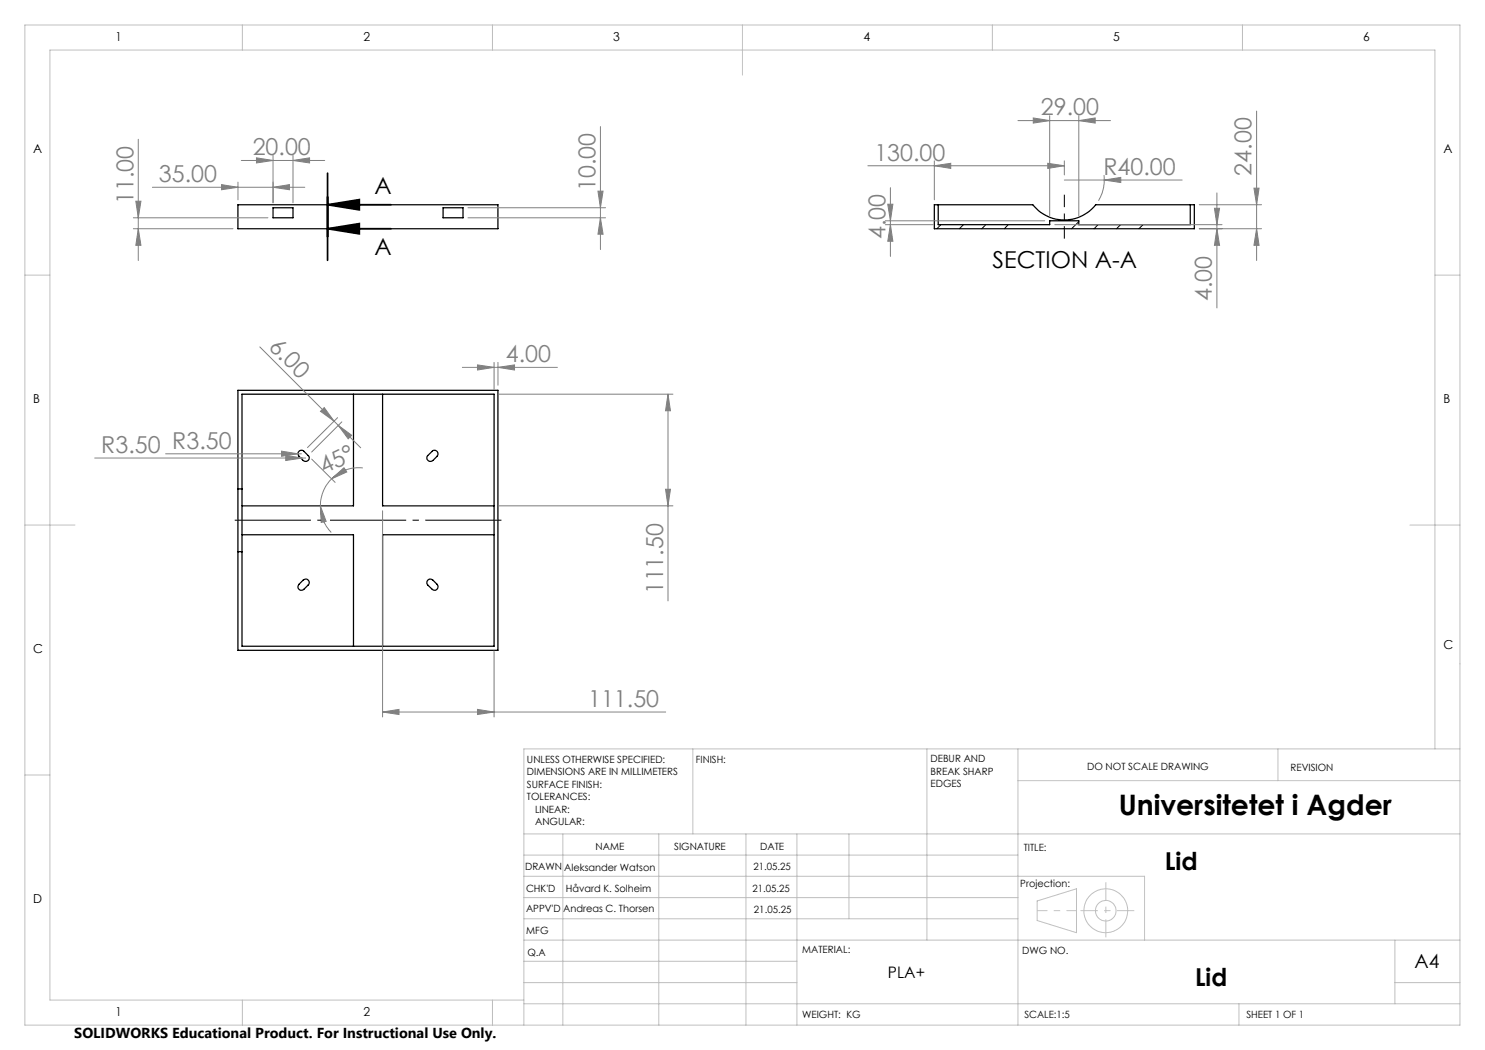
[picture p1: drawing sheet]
<svg xmlns="http://www.w3.org/2000/svg" width="297mm" height="210mm" viewBox="0 0 297 210" stroke-linecap="round" stroke-linejoin="round" font-family="sans-serif">
<g fill="none" stroke="#000" stroke-width=".25">
<path d="M47.6 40.9h52v4.8h-52zM54.6 41.5h4v2.1h-4zM88.6 41.5h4v2.1h-4zM186.9 40.9h19.7a8.1 8.1 0 0 0 12.5 0h19.8v4.8h-52zM187.6 40.9v4h22.3v-.7h5.9v.7h22.3v-4M70.7 78.8v22.4h-22.3M76.5 78.8v22.4h22.3M47.6 97.8v12.5M47.6 97.8v-19.7h52v52h-52v-19.8M47.6 97.8h.8M48.4 97.8v12.5M48.4 97.8v-19h50.4v50.4h-50.4v-18.9"/>
<path d="M59.7 90.3l.3-.2h.6l1 1a.7 .7 0 0 1 0 1 .7 .7 0 0 1-1 0l-.9-1-.1-.4zM85.5 91.1l.9-.8a.7 .7 0 0 1 1 0 .7 .7 0 0 1 0 1l-.8 .8a.71 .71 0 0 1-1 0 .71 .71 0 0 1-.1-1zM47.6 110.3h.8M48.4 107h22.3v22.2M59.8 116.9l.8-.9a.7 .7 0 0 1 1 0 .7 .7 0 0 1 0 1l-.8 .9a.7 .7 0 0 1-1 0 .7 .7 0 0 1 0-1zM85.5 116.1l.5-.3 .4 .1 1 1a.7 .7 0 0 1 0 .9 .7 .7 0 0 1-1 .1l-1-1.1v-.3zM98.8 107h-22.3v22.2"/>
</g>
<path d="M188.2 44.9l-.8 .8M192.7 44.9l-.8 .8M197.2 44.9l-.8 .8M201.6 44.9l-.7 .8M215.8 44.3l-1.5 1.4M219.6 44.9l-.8 .8M224.1 44.9l-.8 .8M228.6 44.9l-.8 .8" fill="none" stroke="#000" stroke-width=".2"/>
<path d="M65.5 34.6v17.5M65.5 40.9l6.4-1v2.1zM65.5 45.7l6.4-1v2.1zM65.5 40.9h12.7M65.5 45.7h12.7" fill="none" stroke="#000" stroke-width=".35"/>
<g fill="none" stroke="#808080" stroke-width=".2">
<path d="M27.7 27.9v24.2M30.5 37.5h30.5M44.3 36.9l3.3 .6-3.3 .5zM47.6 36.4v3.6M48.3 32.1h16.6M51.3 31.6l3.3 .5-3.3 .5zM54.6 37.5l3.3-.6v1.1zM54.6 31.1v9.5M58.6 32.1l3.3-.5v1zM58.6 31.1v9.5M119.6 38.2h1l-.5 3.3zM120.1 25.3v24.6"/>
<path d="M173.6 33.2h39.3M178.1 37.5v13.8M186.9 33.2l3.2-.5v1zM186.9 32.2v7.8M203.6 24.1h18.5M206.7 23.6l3.2 .5-3.2 .5zM209.6 32.7l3.3 .5-3.3 .5zM209.9 23.1v20M212.9 36h23.5M212.9 32.2v2.8M215.8 24.1l3.2-.5v1zM215.8 23.1v20"/>
<path d="M220.8 35a7.9 7.9 0 0 1-1.1 5.1M220.8 36l3.4-.5v1zM243.4 38.6v23M250.8 37.6h1l-.5 3.3zM251.3 22.2v29.9M26.7 43.6h26.9M26.7 45.7h19.9M27.2 40.2h1l-.5 3.4zM27.7 45.7l.5 3.4h-1zM93.6 43.6h27.5M93.6 41.5h27.5M120.1 43.6l.5 3.2h-1z"/>
<path d="M177.1 44.2h31.9M177.1 44.9h9.6M177.6 40.8h1l-.5 3.4zM178.1 44.9l.5 3.4h-1zM211 44.9h33.4M239.9 45.7h12.4M239.9 40.9h12.4M242.9 41.7h1l-.5 3.2zM243.4 45.7l.5 3.4h-1zM251.3 45.7l.5 3.4h-1zM52 69.4l20.1 20.2M92.5 73.5h19"/>
<path d="M95.5 73l3.3 .5-3.3 .5zM98.8 72.5v5.3M99.6 73.5l3.3-.5v1zM99.6 72.5v4.5M99.8 78.8h34.8M133.6 78.8v41.4M133.6 78.8l.5 3.4h-1zM18.9 91.6h42.2M33.1 90.8h27.2M56.3 90.2l3.3 .6-3.3 .5zM57.2 91.1l3.2 .5-3.2 .5zM62.3 91.8l4.7 4.7"/>
<path d="M64.1 82.3l.7-.8 2 2.7zM66.3 95.8l2.5-2.3 .6 .9zM66.3 95.8a7.6 7.6 0 0 0-2.2 5.4M67.5 83.5l-6 6M67.7 85.1l2.6 2-.7 .7zM68.4 84.4l-6.1 6M72.6 93.6a7.6 7.6 0 0 0-6.3 2.2M133.1 97.9h1l-.5 3.3zM64.1 101.2l1.1 3.1-1 .2zM64.1 101.2a7.6 7.6 0 0 0 2.2 5.3M76.5 102.2v41.2M99.8 101.2h34.8"/>
<path d="M98.8 130.2v13.2M76.5 142.4l3.3-.5v1zM76.5 142.4h56.6M95.5 141.9l3.3 .5-3.3 .5z"/>
</g>
<g fill="none" stroke="#c0c0c0" stroke-width=".2">
<path d="M5 5h287v200h-287zM48.5 5v5M98.5 5v5M148.5 5v10M198.5 5v5M248.5 5v5M5 55h5M287 55h5M5 105h10M282 105h10M5 155h5M138.6 149.8v17"/>
<path d="M185.4 149.8v38.2M203.6 149.8v55.2M203.6 156.1h88.4M255.6 149.8v6.3M287 149.8v-139.8h-277v190h94.8M292 149.8h-187.2v55.2M104.8 166.8h187.2M104.8 175.3h124.1v12.7M104.8 179.5h98.8M104.8 171h98.8M112.6 166.8v38.2M131.8 166.8v38.2"/>
<path d="M149.2 166.8v38.2M159.4 166.8v38.2M169.8 166.8v17M104.8 183.8h98.8M104.8 196.5h54.6M104.8 192.3h54.6M104.8 188h187.2M207.4 180.2l7.9-2.4v8.7l-7.9-2.4zM279 196.5h13M279 188v12.8M48.5 200v5M98.5 200v5"/>
<path d="M104.8 200.8h187.2M247.8 200.8v4.2"/>
<circle cx="221.2" cy="182.2" r="4.4"/>
<circle cx="221.2" cy="182.1" r="2.06"/>
</g>
<path d="M212.9 47.7v-8.8" fill="none" stroke="#000" stroke-width=".2" stroke-dasharray="15.2 1.3 1.3 1.3" stroke-dashoffset="12.7" stroke-linecap="butt"/>
<path d="M46.4 104h54.4" fill="none" stroke="#000" stroke-width=".2" stroke-dasharray="15.2 1.3 1.3 1.3" stroke-dashoffset="-.5" stroke-linecap="butt"/>
<path d="M207.5 182.1h7.8" fill="none" stroke="#c0c0c0" stroke-width=".2" stroke-dasharray="15.2 1.3 1.3 1.3" stroke-dashoffset="13.2" stroke-linecap="butt"/>
<path d="M221.2 176.5v11" fill="none" stroke="#c0c0c0" stroke-width=".2" stroke-dasharray="15.2 1.3 1.3 1.3" stroke-dashoffset="11.6" stroke-linecap="butt"/>
<path d="M216.1 182.1h10.8" fill="none" stroke="#c0c0c0" stroke-width=".2" stroke-dasharray="15.2 1.3 1.3 1.3" stroke-dashoffset="11.8" stroke-linecap="butt"/>
<path d="M65.5 40.9l6.4-1v2.1zM65.5 45.7l6.4-1v2.1z" fill="#000"/>
<g fill="#808080">
<path d="M57.2 91.1l3.2 .5-3.2 .5z"/>
<path d="M56.3 90.2l3.3 .6-3.3 .5z"/>
<path d="M220.8 36l3.4-.5v1z"/>
<path d="M67.7 85.1l2.6 2-.7 .7zM64.1 82.3l.7-.8 2 2.7z"/>
<path d="M54.6 37.5l3.3-.6v1.1zM44.3 36.9l3.3 .6-3.3 .5zM209.6 32.7l3.3 .5-3.3 .5zM186.9 33.2l3.2-.5v1z"/>
<path d="M95.5 73l3.3 .5-3.3 .5zM99.6 73.5l3.3-.5v1zM76.5 142.4l3.3-.5v1zM95.5 141.9l3.3 .5-3.3 .5zM206.7 23.6l3.2 .5-3.2 .5zM215.8 24.1l3.2-.5v1z"/>
<path d="M51.3 31.6l3.3 .5-3.3 .5zM58.6 32.1l3.3-.5v1z"/>
<path d="M66.3 95.8l2.5-2.3 .6 .9zM64.1 101.2l1.1 3.1-1 .2z"/>
<path d="M133.1 97.9h1l-.5 3.3zM133.6 78.8l.5 3.4h-1z"/>
<path d="M120.1 43.6l.5 3.2h-1zM119.6 38.2h1l-.5 3.3z"/>
<path d="M27.2 40.2h1l-.5 3.4zM27.7 45.7l.5 3.4h-1zM250.8 37.6h1l-.5 3.3zM251.3 45.7l.5 3.4h-1zM177.6 40.8h1l-.5 3.4zM178.1 44.9l.5 3.4h-1zM242.9 41.7h1l-.5 3.2zM243.4 45.7l.5 3.4h-1z"/>
</g>
<text font-size="5.6" x="223.7" y="163">Universitetet i Agder</text>
<g font-size="4.9">
<text x="232.9" y="174">Lid</text>
<text x="239" y="197.1">Lid</text>
</g>
<g font-size="4.7" fill="#808080">
<text x="208.2" y="23.1">29.00</text>
<text x="50.5" y="31.1">20.00</text>
<text x="174.9" y="32.1">130.00</text>
<text x="220.7" y="35">R40.00</text>
<text x="250.3" y="35.1" transform="rotate(-90 250.3 35.1)">24.00</text>
<text x="26.7" y="40.8" transform="rotate(-90 26.7 40.8)">11.00</text>
<text x="31.8" y="36.4">35.00</text>
<text x="119.1" y="38.2" transform="rotate(-90 119.1 38.2)">10.00</text>
<text x="177.1" y="47.8" transform="rotate(-90 177.1 47.8)">4.00</text>
<text x="242.4" y="60.3" transform="rotate(-90 242.4 60.3)">4.00</text>
<text x="53.6" y="69.6" transform="rotate(45 53.6 69.6)">6.00</text>
<text x="101.1" y="72.5">4.00</text>
<text x="20.3" y="90.6">R3.50 R3.50</text>
<text x="64.8" y="94.9" transform="rotate(-26 64.8 94.9)">45°</text>
<text x="132.6" y="118.9" transform="rotate(-90 132.6 118.9)">111.50</text>
<text x="117.6" y="141.4">111.50</text>
</g>
<g font-size="4.7">
<text x="74.9" y="38.9">A</text>
<text x="74.9" y="51.1">A</text>
<text x="198.5" y="53.6">SECTION A-A</text>
</g>
<text font-size="3.9" x="282.9" y="193.6">A4</text>
<text font-size="3.2" x="177.6" y="195.7">PLA+</text>
<text font-size="2.9" x="14.9" y="207.6">SOLIDWORKS Educational Product. For Instructional Use Only.</text>
<g font-size="2.5">
<text x="23.1" y="8.2">1</text>
<text x="72.7" y="8.2">2</text>
<text x="122.7" y="8.2">3</text>
<text x="172.7" y="8.2">4</text>
<text x="222.7" y="8.2">5</text>
<text x="272.7" y="8.2">6</text>
<text x="6.7" y="30.7">A</text>
<text x="288.7" y="30.7">A</text>
<text x="6.7" y="80.7">B</text>
<text x="288.7" y="80.7">B</text>
<text x="6.7" y="130.7">C</text>
<text x="288.7" y="129.7">C</text>
<text x="6.7" y="180.7">D</text>
<text x="23.1" y="203.2">1</text>
<text x="72.7" y="203.2">2</text>
</g>
<g font-size="2">
<text x="105.4" y="152.6">UNLESS OTHERWISE SPECIFIED:</text>
<text x="105.4" y="155.1">DIMENSIONS ARE IN MILLIMETERS</text>
<text x="139.2" y="152.6">FINISH:</text>
<text x="186.1" y="152.5">DEBUR AND</text>
<text x="186.1" y="155">BREAK SHARP</text>
<text x="217.4" y="154">DO NOT SCALE DRAWING</text>
<text x="258.1" y="154.2">REVISION</text>
<text x="105.4" y="157.6">SURFACE FINISH:</text>
<text x="105.4" y="160.1">TOLERANCES:</text>
<text x="186.1" y="157.5">EDGES</text>
<text x="107" y="162.6">LINEAR:</text>
<text x="107" y="165.1">ANGULAR:</text>
<text x="119.1" y="170">NAME</text>
<text x="134.8" y="169.9">SIGNATURE</text>
<text x="150.7" y="173.9">21.05.25</text>
<text x="152" y="169.9">DATE</text>
<text x="204.8" y="170.2">TITLE:</text>
<text x="105" y="174.1">DRAWN</text>
<text x="105.2" y="178.3">CHK'D</text>
<text x="112.9" y="174.1">Aleksander Watson</text>
<text x="113.2" y="178.3">Håvard K. Solheim</text>
<text x="150.5" y="178.3">21.05.25</text>
<text x="204.1" y="177.4">Projection:</text>
<text x="105.2" y="182.4">APPV'D</text>
<text x="112.6" y="182.4">Andreas C. Thorsen</text>
<text x="150.8" y="182.6">21.05.25</text>
<text x="105.3" y="186.8">MFG</text>
<text x="105.5" y="191.1">Q.A</text>
<text x="160.5" y="190.5">MATERIAL:</text>
<text x="204.4" y="190.8">DWG NO.</text>
<text x="160.4" y="203.5">WEIGHT: KG</text>
<text x="204.9" y="203.6">SCALE:1:5</text>
<text x="249.3" y="203.6">SHEET 1 OF 1</text>
</g>
</svg>
